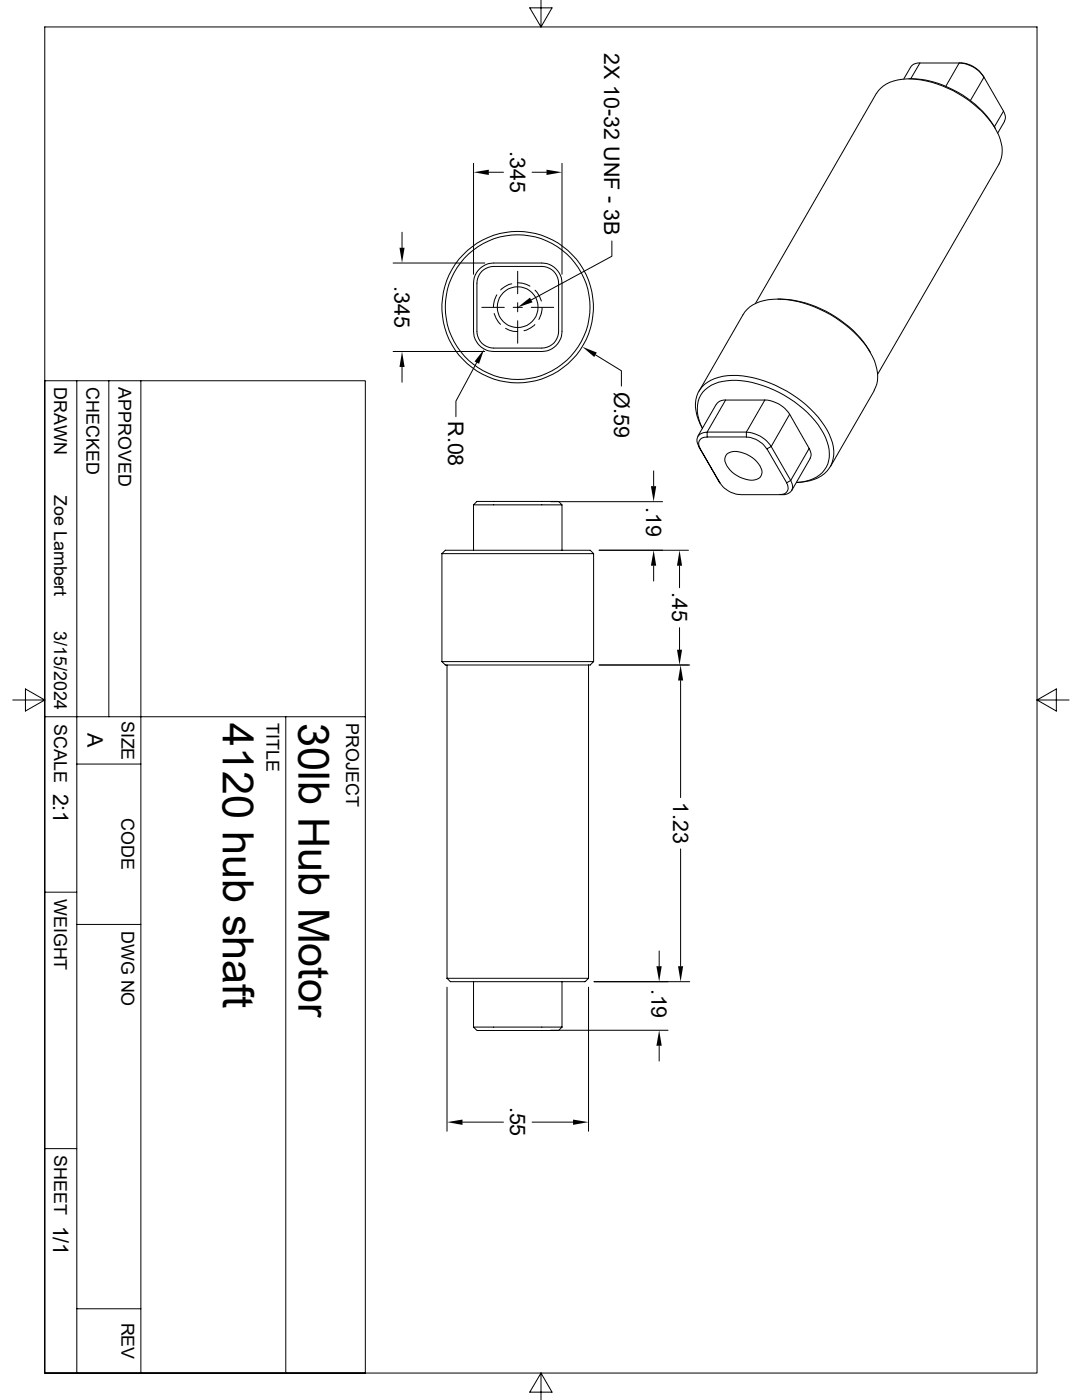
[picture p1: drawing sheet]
<svg xmlns="http://www.w3.org/2000/svg" width="216mm" height="279mm" viewBox="0 0 216 279" stroke-linecap="round" stroke-linejoin="round" font-family="sans-serif">
<g fill="none" stroke="#000" stroke-width=".2">
<path d="M8.9 5.4h198v268.6h-198zM107.9 0v5.4l2.3-3.8h-4.5l2.2 3.8M174.9 18.6l-24.2 42M174.9 18.7a6.8 6.8 0 0 1 6-3 21.8 21.8 0 0 1 17.9 10.4 6.8 6.8 0 0 1 .5 6.6l-24.2 42M181.4 15.7a20.8 20.8 0 0 1 17.2 10M183.5 12.6l-1.1 .2-.5 .4-1.6 2.5M191.9 12.6a5.3 5.3 0 0 1 4.1 2.3M191.9 12.6h-8.3l-1.9 3.1M196 14.9l.3 .5M196.3 15.4a6.1 6.1 0 0 0-4.9-2.8l-2.7 4.6M196.3 15.4l-2.7 4.7M196.3 15.4l3.9 6.8"/>
<path d="M94.5 32.6v22.1M97.5 34.4h3M106.2 34.4h2.9M112.1 32.6v22.1M200.2 22.2l.3 .7a1.42 1.42 0 0 1-.1 1.3M200.2 22.2l-1.8 3.1M200.4 24.2l-1.3 2.3M78.4 52.5h18.3M80.2 46.4v3M95.7 53.7l.4-.4a3.9 3.9 0 0 1 2.4-.8h9.6a4 4 0 0 1 4 4v9.6a4 4 0 0 1-4 4h-9.6a4 4 0 0 1-4-4v-9.6a3.9 3.9 0 0 1 1.2-2.8zM96.1 54.1a3.6 3.6 0 0 1 2.4-.9h9.6a3.3 3.3 0 0 1 3.4 3.3v9.6a3.3 3.3 0 0 1-3.4 3.4h-9.6a3.3 3.3 0 0 1-3.3-3.4v-9.6a3.5 3.5 0 0 1 .9-2.4zM99.1 58.8a4.5 4.5 0 0 0-.6 2.5"/>
<path d="M102.1 56.6a4.4 4.4 0 0 0-2.2 1.3M103.3 56.4l.9 .1 1.5 .6M103.3 54.1v4.5M106.8 57.9a5.3 5.3 0 0 1 1.2 2.2M122.1 48.1v3l-16.1 8.8M155.2 59.7a22.4 22.4 0 0 1 18.5 10.6M8.9 76h64v198h-64zM15.3 76v198M21.7 76v67M28.1 76v198M78.4 70.1h18.3M80.2 73.2v3.1"/>
<path d="M95.1 72.3l-4.1 7.8v3M96.1 61.3h4.5M98.6 62.6a5.3 5.3 0 0 0 1.3 2.1M100.9 65.5l1.5 .6 .9 .1M102.4 61.3h1.8M103.3 60.4v1.8M103.3 64v4.5M106 61.3h4.5M106.7 64.8a4.5 4.5 0 0 1-2.1 1.2M108.2 61.3a4.6 4.6 0 0 1-.7 2.5M118.8 70.8l5.2 3.2v3M144.8 79.8l-1.2 .3-.6 .6"/>
<path d="M144.8 79.8l-3.7 6.4M144.8 79.8h7.8M152.6 79.8l-3.7 6.4M152.6 79.8a6.1 6.1 0 0 1 5 2.9M174.4 77.9a7.5 7.5 0 0 0-.7-7.5 23 23 0 0 0-19.5-10.7 7.1 7.1 0 0 0-5.9 3.1l-8.8 15.3M174.5 77.9l-8.8 15.2M130.4 94v3M139.4 89.1l4.2 7.3M141.1 87.2a1.42 1.42 0 0 0-1.5 .7 1.42 1.42 0 0 0 .1 1.7M141.1 86.3a1.74 1.74 0 0 0-1.8 .8 1.74 1.74 0 0 0 .1 2M141.1 86.2v1h7.8v-1M141.1 86.2h7.8"/>
<path d="M142.9 80.7l-3.7 6.4M143.3 95.9h.1M143.6 96.4a5.1 5.1 0 0 0 4.1 2.3M145 90.6a3.7 3.7 0 0 1 3.9 0 5.1 5.1 0 0 1 3.2 3.7 1.94 1.94 0 0 1-2.6 1.5 5.5 5.5 0 0 1-4.9-4.1zM148.9 86.3a6.1 6.1 0 0 1 5 2.8M148.9 87.2a5.1 5.1 0 0 1 4.1 2.4M153.9 89.1l-.9 .5 4 6.8 .8-.5M153.9 89.1l3.9 6.8M156.9 96.4a1.42 1.42 0 0 1 .2 1.6 1.42 1.42 0 0 1-1.5 .7M157.6 82.7l-3.7 6.4M157.6 82.7l3.9 6.8M157.8 95.9a1.74 1.74 0 0 1 .2 2 1.74 1.74 0 0 1-1.9 .8h-8.4"/>
<path d="M158.9 96.3a7.8 7.8 0 0 0 6.5-2.8 6.5 6.5 0 0 0 .1-6.8 23 23 0 0 0-15.2-11.3 11.4 11.4 0 0 0-9.7 1.3 6 6 0 0 0-1.2 7.1l.8 1.7a6.6 6.6 0 0 1 .1-7.3 8.1 8.1 0 0 1 6.7-2.3 22.6 22.6 0 0 1 17.3 10.5 7.2 7.2 0 0 1 .6 6.8 6.4 6.4 0 0 1-5 3l-1 .1M161.5 89.5l.3 .7a1.42 1.42 0 0 1-.2 1.3M161.5 89.5l-3.7 6.4M161.7 91.5l-3.7 6.4M88.2 110.5h30.2M88.2 110.5l.7-.7h28.9l.6 .7v21.5M88.2 110.5v21.5M94.5 100.8l.7-.7h16.3l.6 .7M94.5 100.8h17.6v9M94.5 100.8v9M109.9 100.1h22.3M119.5 109.8h17.9"/>
<path d="M130.4 112.9v3.1M135.6 112.9v4.4M2.5 139.7h6.4l-3.8 2.2v-4.4l3.8 2.2M88.2 132l.7 .7h28.9l.6-.7M88.2 132h30.2M89.2 132.7v62.5M117.4 132.7v62.5M119.5 132.7h18.1M135.6 125.3v4.4M135.8 135.8v23.4M206.9 139.7l3.9-2.2v4.4l-3.9-2.2h6.4M8.9 143h64"/>
<path d="M15.3 152.5h12.8M57 143v131M8.9 178.1h6.4M135.8 169.4v23.4M15.3 184.5h12.8M89.2 197v28.8M89.2 195.2l.7 .7h26.9l.6-.7M89.2 195.2h28.2M94.5 195.9v9.1M112.1 195.9v9.1M117.4 197v28.8M118.5 195.9h19.1"/>
<path d="M131.5 189.8v3M94.5 205l.7 .7h16.3l.6-.7M94.5 205h17.6M109.9 205.6h23.4M131.5 208.7v3.1M8.9 229.2h6.4M92.3 223.9h8.2M106.2 223.9h8.1M15.3 261.2h12.8M107.9 274l-2.2 3.8h4.5l-2.3-3.8v5.4"/>
<circle cx="103.3" cy="61.3" r="15.1"/>
<circle cx="103.3" cy="61.3" r="14.4"/>
<circle cx="103.3" cy="61.3" r="4.1"/>
</g>
<g fill="#000">
<path d="M94.5 34.4l3-.5v1zM109.1 33.9l3 .5-3 .5zM79.7 49.4h1l-.5 3.1zM80.2 70.1l.5 3.1h-1zM96.6 69.7l-1 2.9-.9-.5zM103.3 61.3l2.4-1.9 .6 .9zM116.2 69.2l2.9 1.2-.5 .8zM129.9 97h1l-.5 3.1zM130.4 109.8l.5 3.1h-1zM135.6 109.8l.5 3.1h-1zM135.1 129.7h1l-.5 3zM135.8 132.7l.5 3.1h-1z"/>
<path d="M131 192.8h1l-.5 3.1zM135.3 192.8h1l-.5 3.1zM131.5 205.6l.5 3.1h-1zM89.2 223.9l3.1-.5v1.1zM114.3 223.4l3.1 .5-3.1 .6z"/>
</g>
<g font-size="8.6">
<text x="44.5" y="144.3" transform="rotate(90 44.5 144.3)">4120 hub shaft</text>
<text x="59.6" y="144.3" transform="rotate(90 59.6 144.3)">30lb Hub Motor</text>
</g>
<g font-size="4.3">
<text x="120.6" y="10.5" transform="rotate(90 120.6 10.5)">2X 10-32 UNF - 3B</text>
<text x="101.8" y="30.1" transform="rotate(90 101.8 30.1)">.345</text>
<text x="78.7" y="57.1" transform="rotate(90 78.7 57.1)">.345</text>
<text x="122.6" y="78.1" transform="rotate(90 122.6 78.1)">Ø.59</text>
<text x="89.5" y="84.1" transform="rotate(90 89.5 84.1)">R.08</text>
<text x="128.9" y="101.1" transform="rotate(90 128.9 101.1)">.19</text>
<text x="134.1" y="118.2" transform="rotate(90 134.1 118.2)">.45</text>
<text x="17.5" y="146.3" transform="rotate(90 17.5 146.3)">A</text>
<text x="10.6" y="158.4" transform="rotate(90 10.6 158.4)">2:1</text>
<text x="134.3" y="160" transform="rotate(90 134.3 160)">1.23</text>
<text x="130" y="197.3" transform="rotate(90 130 197.3)">.19</text>
<text x="101.8" y="220.9" transform="rotate(90 101.8 220.9)">.55</text>
<text x="10.6" y="244.6" transform="rotate(90 10.6 244.6)">1/1</text>
</g>
<g font-size="3.6">
<text x="10.8" y="77.3" transform="rotate(90 10.8 77.3)">DRAWN</text>
<text x="17.2" y="77.3" transform="rotate(90 17.2 77.3)">CHECKED</text>
<text x="23.6" y="77.3" transform="rotate(90 23.6 77.3)">APPROVED</text>
<text x="10.8" y="98.7" transform="rotate(90 10.8 98.7)">Zoe Lambert</text>
<text x="10.8" y="125.9" transform="rotate(90 10.8 125.9)">3/15/2024</text>
<text x="24.3" y="143.8" transform="rotate(90 24.3 143.8)">SIZE</text>
<text x="10.8" y="144.5" transform="rotate(90 10.8 144.5)">SCALE</text>
<text x="53.2" y="144.3" transform="rotate(90 53.2 144.3)">TITLE</text>
<text x="69" y="144.3" transform="rotate(90 69 144.3)">PROJECT</text>
<text x="24.3" y="163.3" transform="rotate(90 24.3 163.3)">CODE</text>
<text x="10.8" y="179.4" transform="rotate(90 10.8 179.4)">WEIGHT</text>
<text x="24.3" y="185.8" transform="rotate(90 24.3 185.8)">DWG NO</text>
<text x="10.8" y="230.5" transform="rotate(90 10.8 230.5)">SHEET</text>
<text x="24.3" y="264" transform="rotate(90 24.3 264)">REV</text>
</g>
</svg>
